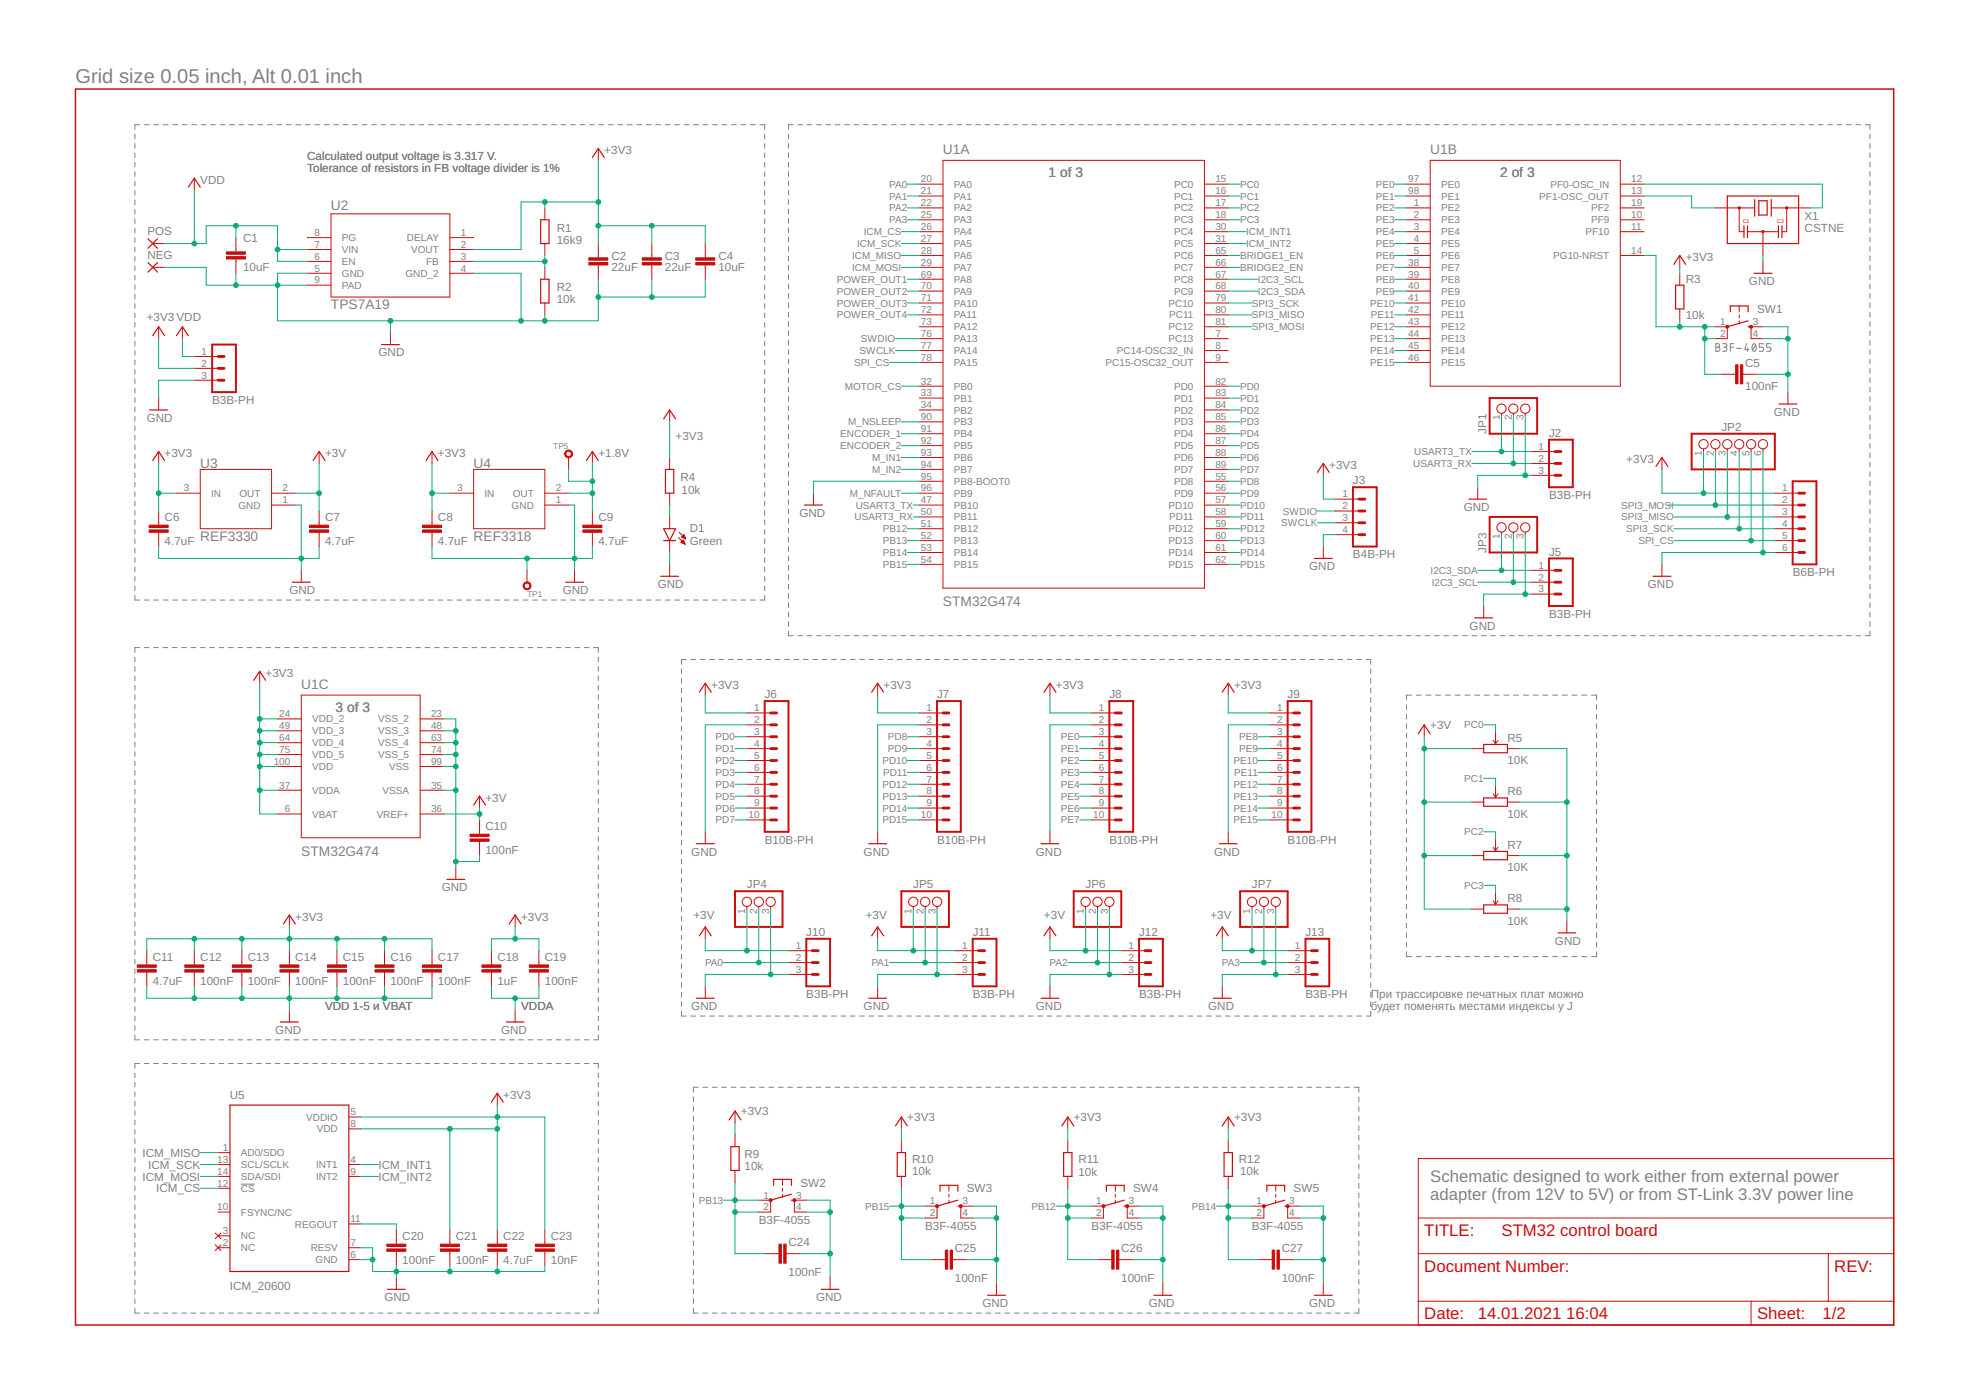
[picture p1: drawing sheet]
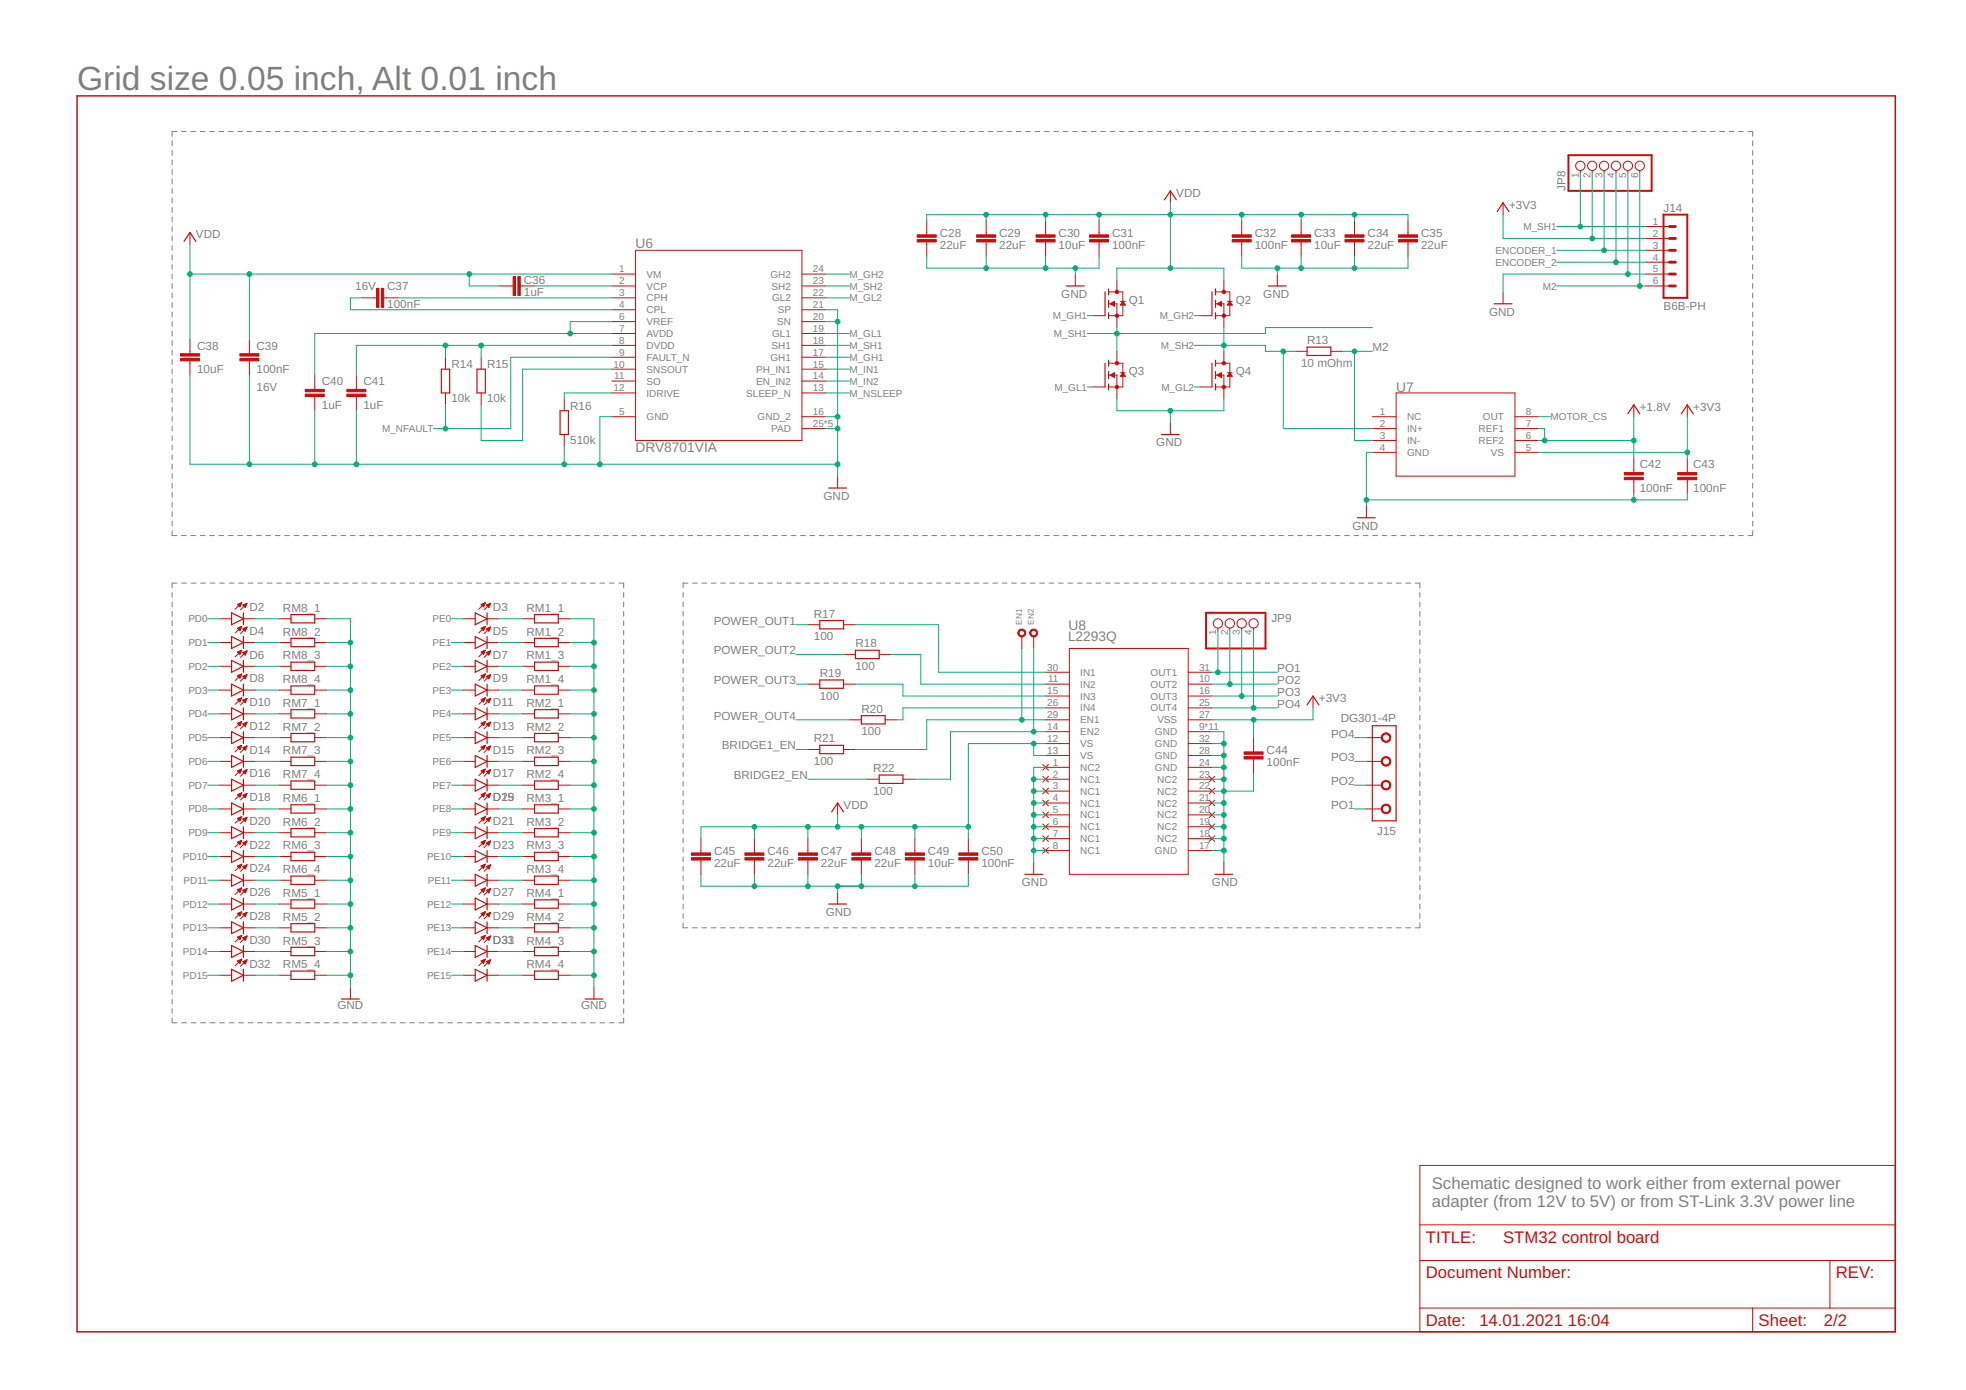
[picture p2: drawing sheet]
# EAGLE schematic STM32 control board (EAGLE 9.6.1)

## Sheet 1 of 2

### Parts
C1  10uF  C-EU-CERAMIC1206  [C1206]
C2  22uF  C-EU-CERAMIC1210  [C1210]
C3  22uF  C-EU-CERAMIC1210  [C1210]
C4  10uF  C-EU-CERAMIC1206  [C1206]
C5  100nF  C-EU-CERAMIC0402  [C0402]
C6  4.7uF  C-EU-CERAMIC0603  [C0603]
C7  4.7uF  C-EU-CERAMIC0603  [C0603]
C8  4.7uF  C-EU-CERAMIC0603  [C0603]
C9  4.7uF  C-EU-CERAMIC0603  [C0603]
C10  100nF  C-EU-CERAMIC0402  [C0402]
C11  4.7uF  C-EU-CERAMIC0603  [C0603]
C12  100nF  C-EU-CERAMIC0402  [C0402]
C13  100nF  C-EU-CERAMIC0402  [C0402]
C14  100nF  C-EU-CERAMIC0402  [C0402]
C15  100nF  C-EU-CERAMIC0402  [C0402]
C16  100nF  C-EU-CERAMIC0402  [C0402]
C17  100nF  C-EU-CERAMIC0402  [C0402]
C18  1uF  C-EU-CERAMIC0603  [C0603]
C19  100nF  C-EU-CERAMIC0402  [C0402]
C20  100nF  C-EU-CERAMIC0402  [C0402]
C21  100nF  C-EU-CERAMIC0402  [C0402]
C22  4.7uF  C-EU-CERAMIC0603  [C0603]
C23  10nF  C-EU-CERAMIC0402  [C0402]
C24  100nF  C-EU-CERAMIC0402  [C0402]
C25  100nF  C-EU-CERAMIC0402  [C0402]
C26  100nF  C-EU-CERAMIC0402  [C0402]
C27  100nF  C-EU-CERAMIC0402  [C0402]
D1  Green  LED0805CLEAR  [LED-0805-CLEAR]
J1  B3B-PH  [B3B-PH-K]
J2  B3B-PH  [B3B-PH-K]
J3  B4B-PH  [B4B-PH-K]
J4  B6B-PH  [B6B-PH-K]
J5  B3B-PH  [B3B-PH-K]
J6  B10B-PH  [B10B-PH-K]
J7  B10B-PH  [B10B-PH-K]
J8  B10B-PH  [B10B-PH-K]
J9  B10B-PH  [B10B-PH-K]
J10  B3B-PH  [B3B-PH-K]
J11  B3B-PH  [B3B-PH-K]
J12  B3B-PH  [B3B-PH-K]
J13  B3B-PH  [B3B-PH-K]
JP1  PINHD-1X3  [1X03]
JP2  PINHD-1X6-OCT  [1X06]
JP3  PINHD-1X3  [1X03]
JP4  PINHD-1X3  [1X03]
JP5  PINHD-1X3  [1X03]
JP6  PINHD-1X3  [1X03]
JP7  PINHD-1X3  [1X03]
NEG  SMD_PAD  [SMD_PAD]
POS  SMD_PAD  [SMD_PAD]
R1  16k9  R-EU0402  [R0402]
R2  10k  R-EU0402  [R0402]
R3  10k  R-EU0402  [R0402]
R4  10k  R-EU0402  [R0402]
R5  10K  POTEMTIOMETER_EULONG  [ALPS_PTM_LONG]
R6  10K  POTEMTIOMETER_EULONG  [ALPS_PTM_LONG]
R7  10K  POTEMTIOMETER_EULONG  [ALPS_PTM_LONG]
R8  10K  POTEMTIOMETER_EULONG  [ALPS_PTM_LONG]
R9  10k  R-EU0402  [R0402]
R10  10k  R-EU0402  [R0402]
R11  10k  R-EU0402  [R0402]
R12  10k  R-EU0402  [R0402]
SW1  B3F-4055  [SWITCH_B3F-4055]
SW2  B3F-4055  [SWITCH_B3F-4055]
SW3  B3F-4055  [SWITCH_B3F-4055]
SW4  B3F-4055  [SWITCH_B3F-4055]
SW5  B3F-4055  [SWITCH_B3F-4055]
TP1  1.8  TEST_PAD-[1.27MM_SK]  [TP1.27MM_MASK_SILKSCREEN]
TP5  1.8  TEST_PAD-[1.27MM_SK]  [TP1.27MM_MASK_SILKSCREEN]
U1  STM32G474  STM32G4_LPQFP100  [LPQFP-100]
U2  TPS7A19  TPS7A1901DRBTSON8  [DRB0008B]
U3  REF3330  REF33  [SOT-23-3]
U4  REF3318  REF33  [SOT-23-3]
U5  ICM_20600  [14_PIN_LGA]
X1  CSTNE  [MURATA_SMD_3P]

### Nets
+1.8V: C9.1 TP5.1 U4.2(OUT) ; also sheet 2
+3V: C7.1 C10.1 J10.1 J11.1 J12.1 J13.1 JP4.1 JP5.1 JP6.1 JP7.1 R5.P$1 R6.P$1 R7.P$1 R8.P$1 U1.36(C:VREF+) U3.2(OUT)
+3V3: C2.1 C3.1 C4.1 C6.1 C8.1 C11.1 C12.1 C13.1 C14.1 C15.1 C16.1 C17.1 C18.1 C19.1 C21.1 C22.1 C23.1 J1.2 J3.1 J4.1 J6.1 J7.1 J8.1 J9.1 JP2.1 R1.2 R3.1 R4.2 R9.2 R10.2 R11.2 R12.2 U1.6(C:VBAT) U1.24(C:VDD_2) U1.37(C:VDDA) U1.49(C:VDD_3) U1.64(C:VDD_4) U1.75(C:VDD_5) U1.100(C:VDD) U2.2(VOUT) U3.3(IN) U4.3(IN) U5.5(VDDIO) U5.8(VDD) ; also sheet 2
BRIDGE1_EN: U1.65(A:PC6) ; also sheet 2
BRIDGE2_EN: U1.66(A:PC7) ; also sheet 2
ENCODER_1: U1.91(A:PB4) ; also sheet 2
ENCODER_2: U1.92(A:PB5) ; also sheet 2
GND: C1.2 C2.2 C3.2 C4.2 C5.2 C6.2 C7.2 C8.2 C9.2 C10.2 C11.2 C12.2 C13.2 C14.2 C15.2 C16.2 C17.2 C18.2 C19.2 C20.2 C21.2 C22.2 C23.2 C24.2 C25.2 C26.2 C27.2 D1.-(C) J1.3 J2.3 J3.4 J4.6 J5.3 J6.2 J7.2 J8.2 J9.2 J10.3 J11.3 J12.3 J13.3 JP1.3 JP2.6 JP3.3 JP4.3 JP5.3 JP6.3 JP7.3 NEG.1(P) R2.1 R5.P$3 R6.P$3 R7.P$3 R8.P$3 SW1.3 SW1.4 SW2.3 SW2.4 SW3.3 SW3.4 SW4.3 SW4.4 SW5.3 SW5.4 TP1.1 U1.23(C:VSS_2) U1.35(C:VSSA) U1.48(C:VSS_3) U1.63(C:VSS_4) U1.74(C:VSS_5) U1.95(A:PB8-BOOT0) U1.99(C:VSS) U2.4(GND_2) U2.5(GND) U2.9(PAD) U3.1(GND) U4.1(GND) U5.6(GND) U5.7(RESV) X1.2(GND) ; also sheet 2
I2C3_SCL: J5.2 JP3.2 U1.67(A:PC8)
I2C3_SDA: J5.1 JP3.1 U1.68(A:PC9)
ICM_CS [ICM20600]: U1.26(A:PA4) U5.12(!CS)
ICM_INT1 [ICM20600]: U1.30(A:PC4) U5.4(INT1)
ICM_INT2 [ICM20600]: U1.31(A:PC5) U5.9(INT2)
ICM_MISO [ICM20600]: U1.28(A:PA6) U5.1(AD0/SDO)
ICM_MOSI [ICM20600]: U1.29(A:PA7) U5.14(SDA/SDI)
ICM_SCK [ICM20600]: U1.27(A:PA5) U5.13(SCL/SCLK)
M_IN1: U1.93(A:PB6) ; also sheet 2
M_IN2: U1.94(A:PB7) ; also sheet 2
M_NFAULT: U1.96(A:PB9) ; also sheet 2
M_NSLEEP: U1.90(A:PB3) ; also sheet 2
MOTOR_CS: U1.32(A:PB0) ; also sheet 2
N$1: U1.12(B:PF0-OSC_IN) X1.3(OUT)
N$2: U1.13(B:PF1-OSC_OUT) X1.1(IN)
N$7: D1.+(A) R4.1
N$21: R1.1 R2.2 U2.3(FB)
PA0: J10.2 JP4.2 U1.20(A:PA0)
PA1: J11.2 JP5.2 U1.21(A:PA1)
PA2: J12.2 JP6.2 U1.22(A:PA2)
PA3: J13.2 JP7.2 U1.25(A:PA3)
PB12: C26.1 R11.1 SW4.1 SW4.2 U1.51(A:PB12)
PB13: C24.1 R9.1 SW2.1 SW2.2 U1.52(A:PB13)
PB14: C27.1 R12.1 SW5.1 SW5.2 U1.53(A:PB14)
PB15: C25.1 R10.1 SW3.1 SW3.2 U1.54(A:PB15)
PC0: R5.P$2 U1.15(A:PC0)
PC1: R6.P$2 U1.16(A:PC1)
PC2: R7.P$2 U1.17(A:PC2)
PC3: R8.P$2 U1.18(A:PC3)
PD0: J6.3 U1.82(A:PD0) ; also sheet 2
PD1: J6.4 U1.83(A:PD1) ; also sheet 2
PD2: J6.5 U1.84(A:PD2) ; also sheet 2
PD3: J6.6 U1.85(A:PD3) ; also sheet 2
PD4: J6.7 U1.86(A:PD4) ; also sheet 2
PD5: J6.8 U1.87(A:PD5) ; also sheet 2
PD6: J6.9 U1.88(A:PD6) ; also sheet 2
PD7: J6.10 U1.89(A:PD7) ; also sheet 2
PD8: J7.3 U1.55(A:PD8) ; also sheet 2
PD9: J7.4 U1.56(A:PD9) ; also sheet 2
PD10: J7.5 U1.57(A:PD10) ; also sheet 2
PD11: J7.6 U1.58(A:PD11) ; also sheet 2
PD12: J7.7 U1.59(A:PD12) ; also sheet 2
PD13: J7.8 U1.60(A:PD13) ; also sheet 2
PD14: J7.9 U1.61(A:PD14) ; also sheet 2
PD15: J7.10 U1.62(A:PD15) ; also sheet 2
PE0: J8.3 U1.97(B:PE0) ; also sheet 2
PE1: J8.4 U1.98(B:PE1) ; also sheet 2
PE2: J8.5 U1.1(B:PE2) ; also sheet 2
PE3: J8.6 U1.2(B:PE3) ; also sheet 2
PE4: J8.7 U1.3(B:PE4) ; also sheet 2
PE5: J8.8 U1.4(B:PE5) ; also sheet 2
PE6: J8.9 U1.5(B:PE6) ; also sheet 2
PE7: J8.10 U1.38(B:PE7) ; also sheet 2
PE8: J9.3 U1.39(B:PE8) ; also sheet 2
PE9: J9.4 U1.40(B:PE9) ; also sheet 2
PE10: J9.5 U1.41(B:PE10) ; also sheet 2
PE11: J9.6 U1.42(B:PE11) ; also sheet 2
PE12: J9.7 U1.43(B:PE12) ; also sheet 2
PE13: J9.8 U1.44(B:PE13) ; also sheet 2
PE14: J9.9 U1.45(B:PE14) ; also sheet 2
PE15: J9.10 U1.46(B:PE15) ; also sheet 2
POWER_OUT1: U1.69(A:PA8) ; also sheet 2
POWER_OUT2: U1.70(A:PA9) ; also sheet 2
POWER_OUT3: U1.71(A:PA10) ; also sheet 2
POWER_OUT4: U1.72(A:PA11) ; also sheet 2
REG: C20.1 U5.11(REGOUT)
RST: C5.1 R3.2 SW1.1 SW1.2 U1.14(B:PG10-NRST)
SPI3_MISO: J4.3 JP2.3 U1.80(A:PC11)
SPI3_MOSI: J4.2 JP2.2 U1.81(A:PC12)
SPI3_SCK: J4.4 JP2.4 U1.79(A:PC10)
SPI_CS: J4.5 JP2.5 U1.78(A:PA15)
SWCLK: J3.3 U1.77(A:PA14)
SWDIO: J3.2 U1.76(A:PA13)
USART3_RX: J2.2 JP1.2 U1.50(A:PB11)
USART3_TX: J2.1 JP1.1 U1.47(A:PB10)
VDD: C1.1 J1.1 POS.1(P) U2.6(EN) U2.7(VIN) ; also sheet 2
Unconnected: U1.7(A:PC13) U1.8(A:PC14-OSC32_IN) U1.9(A:PC15-OSC32_OUT) U1.10(B:PF9) U1.11(B:PF10) U1.19(B:PF2) U1.33(A:PB1) U1.34(A:PB2) U1.73(A:PA12) U2.1(DELAY) U2.8(PG) U5.2(NC) U5.3(NC) U5.10(FSYNC/NC)

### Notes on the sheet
- Grid size 0.05 inch, Alt 0.01 inch
- Calculated output voltage is 3.317 V.
  Tolerance of resistors in FB voltage divider is 1%
- VDD 1-5 и VBAT | VDDA
- При трассировке печатных плат можно
  будет поменять местами индексы у J
- Schematic designed to work either from external power 
  adapter (from 12V to 5V) or from ST-Link 3.3V power line

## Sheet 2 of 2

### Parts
C28  22uF  C-EU-CERAMIC1210  [C1210]
C29  22uF  C-EU-CERAMIC1210  [C1210]
C30  10uF  C-EU-CERAMIC1206  [C1206]
C31  100nF  C-EU-CERAMIC0402  [C0402]
C32  100nF  C-EU-CERAMIC0402  [C0402]
C33  10uF  C-EU-CERAMIC1206  [C1206]
C34  22uF  C-EU-CERAMIC1210  [C1210]
C35  22uF  C-EU-CERAMIC1210  [C1210]
C36  1uF  C-EU-CERAMIC0603  [C0603]
C37  100nF  C-EU-CERAMIC0402  [C0402]
C38  10uF  C-EU-CERAMIC1206  [C1206]
C39  100nF  C-EU-CERAMIC0402  [C0402]
C40  1uF  C-EU-CERAMIC0603  [C0603]
C41  1uF  C-EU-CERAMIC0603  [C0603]
C42  100nF  C-EU-CERAMIC0402  [C0402]
C43  100nF  C-EU-CERAMIC0402  [C0402]
C44  100nF  C-EU-CERAMIC0402  [C0402]
C45  22uF  C-EU-CERAMIC1210  [C1210]
C46  22uF  C-EU-CERAMIC1210  [C1210]
C47  22uF  C-EU-CERAMIC1210  [C1210]
C48  22uF  C-EU-CERAMIC1210  [C1210]
C49  10uF  C-EU-CERAMIC1206  [C1206]
C50  100nF  C-EU-CERAMIC0402  [C0402]
D2  Blue  LED0805CLEAR  [LED-0805-CLEAR]
D3  Blue  LED0805CLEAR  [LED-0805-CLEAR]
D4  Blue  LED0805CLEAR  [LED-0805-CLEAR]
D5  Blue  LED0805CLEAR  [LED-0805-CLEAR]
D6  Blue  LED0805CLEAR  [LED-0805-CLEAR]
D7  Blue  LED0805CLEAR  [LED-0805-CLEAR]
D8  Blue  LED0805CLEAR  [LED-0805-CLEAR]
D9  Blue  LED0805CLEAR  [LED-0805-CLEAR]
D10  Blue  LED0805CLEAR  [LED-0805-CLEAR]
D11  Blue  LED0805CLEAR  [LED-0805-CLEAR]
D12  Blue  LED0805CLEAR  [LED-0805-CLEAR]
D13  Blue  LED0805CLEAR  [LED-0805-CLEAR]
D14  Blue  LED0805CLEAR  [LED-0805-CLEAR]
D15  Blue  LED0805CLEAR  [LED-0805-CLEAR]
D16  Blue  LED0805CLEAR  [LED-0805-CLEAR]
D17  Blue  LED0805CLEAR  [LED-0805-CLEAR]
D18  Blue  LED0805CLEAR  [LED-0805-CLEAR]
D19  Blue  LED0805CLEAR  [LED-0805-CLEAR]
D20  Blue  LED0805CLEAR  [LED-0805-CLEAR]
D21  Blue  LED0805CLEAR  [LED-0805-CLEAR]
D22  Blue  LED0805CLEAR  [LED-0805-CLEAR]
D23  Blue  LED0805CLEAR  [LED-0805-CLEAR]
D24  Blue  LED0805CLEAR  [LED-0805-CLEAR]
D25  Blue  LED0805CLEAR  [LED-0805-CLEAR]
D26  Blue  LED0805CLEAR  [LED-0805-CLEAR]
D27  Blue  LED0805CLEAR  [LED-0805-CLEAR]
D28  Blue  LED0805CLEAR  [LED-0805-CLEAR]
D29  Blue  LED0805CLEAR  [LED-0805-CLEAR]
D30  Blue  LED0805CLEAR  [LED-0805-CLEAR]
D31  Blue  LED0805CLEAR  [LED-0805-CLEAR]
D32  Blue  LED0805CLEAR  [LED-0805-CLEAR]
D33  Blue  LED0805CLEAR  [LED-0805-CLEAR]
EN1  TEST_PAD-[1.27MM_SK]  [TP1.27MM_MASK_SILKSCREEN]
EN2  TEST_PAD-[1.27MM_SK]  [TP1.27MM_MASK_SILKSCREEN]
J14  B6B-PH  [B6B-PH-K]
J15  DG301-4P  [DG301-4P]
JP8  PINHD-1X6-OCT  [1X06]
JP9  PINHD-1X4  [1X04]
Q1  CSD15571Q2  [SON2X2]
Q2  CSD15571Q2  [SON2X2]
Q3  CSD15571Q2  [SON2X2]
Q4  CSD15571Q2  [SON2X2]
R13  10 mOhm  R_EU_CS  [CS_R0805]
R14  10k  R-EU0402  [R0402]
R15  10k  R-EU0402  [R0402]
R16  510k  R-EU0402  [R0402]
R17  100  R-EU0402  [R0402]
R18  100  R-EU0402  [R0402]
R19  100  R-EU0402  [R0402]
R20  100  R-EU0402  [R0402]
R21  100  R-EU0402  [R0402]
R22  100  R-EU0402  [R0402]
RM1  RES_ARRAY0603  [0603-ARC]
RM2  RES_ARRAY0603  [0603-ARC]
RM3  RES_ARRAY0603  [0603-ARC]
RM4  RES_ARRAY0603  [0603-ARC]
RM5  RES_ARRAY0603  [0603-ARC]
RM6  RES_ARRAY0603  [0603-ARC]
RM7  RES_ARRAY0603  [0603-ARC]
RM8  RES_ARRAY0603  [0603-ARC]
U6  DRV8701VIA  [VQFN-24-VIA]
U7  INA240_TSSOP  [TSSOP-8]
U8  L2293Q  [QFN_293Q_STM]

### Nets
+1.8V: C42.1 U7.6(REF2) U7.7(REF1) ; also sheet 1
+3V3: C43.1 C44.1 J14.2 JP8.2 U7.5(VS) U8.27(VSS) ; also sheet 1
AVDD1: C40.2 U6.6(VREF) U6.7(AVDD)
BRIDGE1_EN: R21.1 ; also sheet 1
BRIDGE2_EN: R22.1 ; also sheet 1
DRV2_SNSOUT: R15.1 U6.10(SNSOUT)
DVDD2: C41.2 R14.2 R15.2 U6.8(DVDD)
EN1: EN1.1 R21.2 U8.29(EN1)
EN2: EN2.1 R22.2 U8.14(EN2)
ENCODER_1: J14.3 JP8.3 ; also sheet 1
ENCODER_2: J14.4 JP8.4 ; also sheet 1
GND: C28.2 C29.2 C30.2 C31.2 C32.2 C33.2 C34.2 C35.2 C38.2 C39.2 C40.1 C41.1 C42.2 C43.2 C44.2 C45.2 C46.2 C47.2 C48.2 C49.2 C50.2 J14.5 JP8.5 Q3.S4(S) Q3.S8(S) Q4.S4(S) Q4.S8(S) R16.1 RM1.1 RM1.2 RM1.3 RM1.4 RM2.1 RM2.2 RM2.3 RM2.4 RM3.1 RM3.2 RM3.3 RM3.4 RM4.1 RM4.2 RM4.3 RM4.4 RM5.1 RM5.2 RM5.3 RM5.4 RM6.1 RM6.2 RM6.3 RM6.4 RM7.1 RM7.2 RM7.3 RM7.4 RM8.1 RM8.2 RM8.3 RM8.4 U6.5(GND) U6.16(GND_2) U6.20(SN) U6.21(SP) U6.25(PAD) U6.26(PAD) U6.27(PAD) U6.28(PAD) U6.29(PAD) U7.4(GND) U8.1(NC2) U8.2(NC1) U8.3(NC1) U8.4(NC1) U8.5(NC1) U8.6(NC1) U8.7(NC1) U8.8(NC1) U8.9(GND) U8.17(GND) U8.18(NC2) U8.19(NC2) U8.20(NC2) U8.21(NC2) U8.22(NC2) U8.23(NC2) U8.24(GND) U8.28(GND) U8.32(GND) U8.P$1(GND) U8.P$2(GND) U8.P$3(GND) U8.P$4(GND) U8.P$5(GND) U8.P$6(GND) U8.P$7(GND) U8.P$8(GND) U8.P$9(GND) U8.PAD(GND) ; also sheet 1
M2: J14.6 JP8.6 R13.2 U7.3(IN-)
M_GH1: Q1.G3(G) U6.17(GH1)
M_GH2: Q2.G3(G) U6.24(GH2)
M_GL1: Q3.G3(G) U6.19(GL1)
M_GL2: Q4.G3(G) U6.22(GL2)
M_IN1: U6.15(PH_IN1) ; also sheet 1
M_IN2: U6.14(EN_IN2) ; also sheet 1
M_NFAULT: R14.1 U6.9(FAULT_N) ; also sheet 1
M_NSLEEP: U6.13(SLEEP_N) ; also sheet 1
M_SH1: J14.1 JP8.1 Q1.S4(S) Q1.S8(S) Q3.D1(D) Q3.D2(D) Q3.D5(D) Q3.D6(D) Q3.D7(D) U6.18(SH1)
M_SH2: Q2.S4(S) Q2.S8(S) Q4.D1(D) Q4.D2(D) Q4.D5(D) Q4.D6(D) Q4.D7(D) R13.1 U6.23(SH2) U7.2(IN+)
MOTOR_CS: U7.8(OUT) ; also sheet 1
N$3: D16.-(C) RM7.5
N$4: D14.-(C) RM7.6
N$5: D12.-(C) RM7.7
N$6: D10.-(C) RM7.8
N$8: R17.2 U8.30(IN1)
N$9: D2.-(C) RM8.8
N$10: D4.-(C) RM8.7
N$11: D6.-(C) RM8.6
N$12: D8.-(C) RM8.5
N$15: R18.2 U8.11(IN2)
N$16: R19.2 U8.15(IN3)
N$18: R20.2 U8.26(IN4)
N$23: D18.-(C) RM6.8
N$24: C37.1 U6.3(CPH)
N$25: D20.-(C) RM6.7
N$26: D22.-(C) RM6.6
N$27: D24.-(C) RM6.5
N$28: D26.-(C) RM5.8
N$29: D28.-(C) RM5.7
N$30: D30.-(C) RM5.6
N$31: D32.-(C) RM5.5
N$32: C37.2 U6.4(CPL)
N$33: C36.2 U6.2(VCP)
N$34: D3.-(C) RM1.8
N$35: D5.-(C) RM1.7
N$36: D7.-(C) RM1.6
N$37: R16.2 U6.12(IDRIVE)
N$38: D9.-(C) RM1.5
N$39: D11.-(C) RM2.8
N$40: D13.-(C) RM2.7
N$41: D15.-(C) RM2.6
N$42: D17.-(C) RM2.5
N$43: D19.-(C) RM3.8
N$44: D21.-(C) RM3.7
N$45: D23.-(C) RM3.6
N$46: D25.-(C) RM3.5
N$47: D27.-(C) RM4.8
N$48: D29.-(C) RM4.7
N$49: D31.-(C) RM4.6
N$50: D33.-(C) RM4.5
PD0: D2.+(A) ; also sheet 1
PD1: D4.+(A) ; also sheet 1
PD2: D6.+(A) ; also sheet 1
PD3: D8.+(A) ; also sheet 1
PD4: D10.+(A) ; also sheet 1
PD5: D12.+(A) ; also sheet 1
PD6: D14.+(A) ; also sheet 1
PD7: D16.+(A) ; also sheet 1
PD8: D18.+(A) ; also sheet 1
PD9: D20.+(A) ; also sheet 1
PD10: D22.+(A) ; also sheet 1
PD11: D24.+(A) ; also sheet 1
PD12: D26.+(A) ; also sheet 1
PD13: D28.+(A) ; also sheet 1
PD14: D30.+(A) ; also sheet 1
PD15: D32.+(A) ; also sheet 1
PE0: D3.+(A) ; also sheet 1
PE1: D5.+(A) ; also sheet 1
PE2: D7.+(A) ; also sheet 1
PE3: D9.+(A) ; also sheet 1
PE4: D11.+(A) ; also sheet 1
PE5: D13.+(A) ; also sheet 1
PE6: D15.+(A) ; also sheet 1
PE7: D17.+(A) ; also sheet 1
PE8: D19.+(A) ; also sheet 1
PE9: D21.+(A) ; also sheet 1
PE10: D23.+(A) ; also sheet 1
PE11: D25.+(A) ; also sheet 1
PE12: D27.+(A) ; also sheet 1
PE13: D29.+(A) ; also sheet 1
PE14: D31.+(A) ; also sheet 1
PE15: D33.+(A) ; also sheet 1
PO1: J15.1 JP9.1 U8.31(OUT1)
PO2: J15.2 JP9.2 U8.10(OUT2)
PO3: J15.3 JP9.3 U8.16(OUT3)
PO4: J15.4 JP9.4 U8.25(OUT4)
POWER_OUT1: R17.1 ; also sheet 1
POWER_OUT2: R18.1 ; also sheet 1
POWER_OUT3: R19.1 ; also sheet 1
POWER_OUT4: R20.1 ; also sheet 1
VDD: C28.1 C29.1 C30.1 C31.1 C32.1 C33.1 C34.1 C35.1 C36.1 C38.1 C39.1 C45.1 C46.1 C47.1 C48.1 C49.1 C50.1 Q1.D1(D) Q1.D2(D) Q1.D5(D) Q1.D6(D) Q1.D7(D) Q2.D1(D) Q2.D2(D) Q2.D5(D) Q2.D6(D) Q2.D7(D) U6.1(VM) U8.12(VS) U8.13(VS) ; also sheet 1
Unconnected: U6.11(SO) U7.1(NC)

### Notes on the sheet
- Grid size 0.05 inch, Alt 0.01 inch
- 16V
- 16V
- Schematic designed to work either from external power 
  adapter (from 12V to 5V) or from ST-Link 3.3V power line

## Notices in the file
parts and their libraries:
stmicroelectronics: COPYRIGHT: Copyright (C) 2016 Accelerated Designs. All rights reserved
buttons and switches: COPYRIGHT: Copyright (C) 2018 Accelerated Designs. All rights reserved
con-jst-ph: Copyright (C) 2016, Bob Starr
